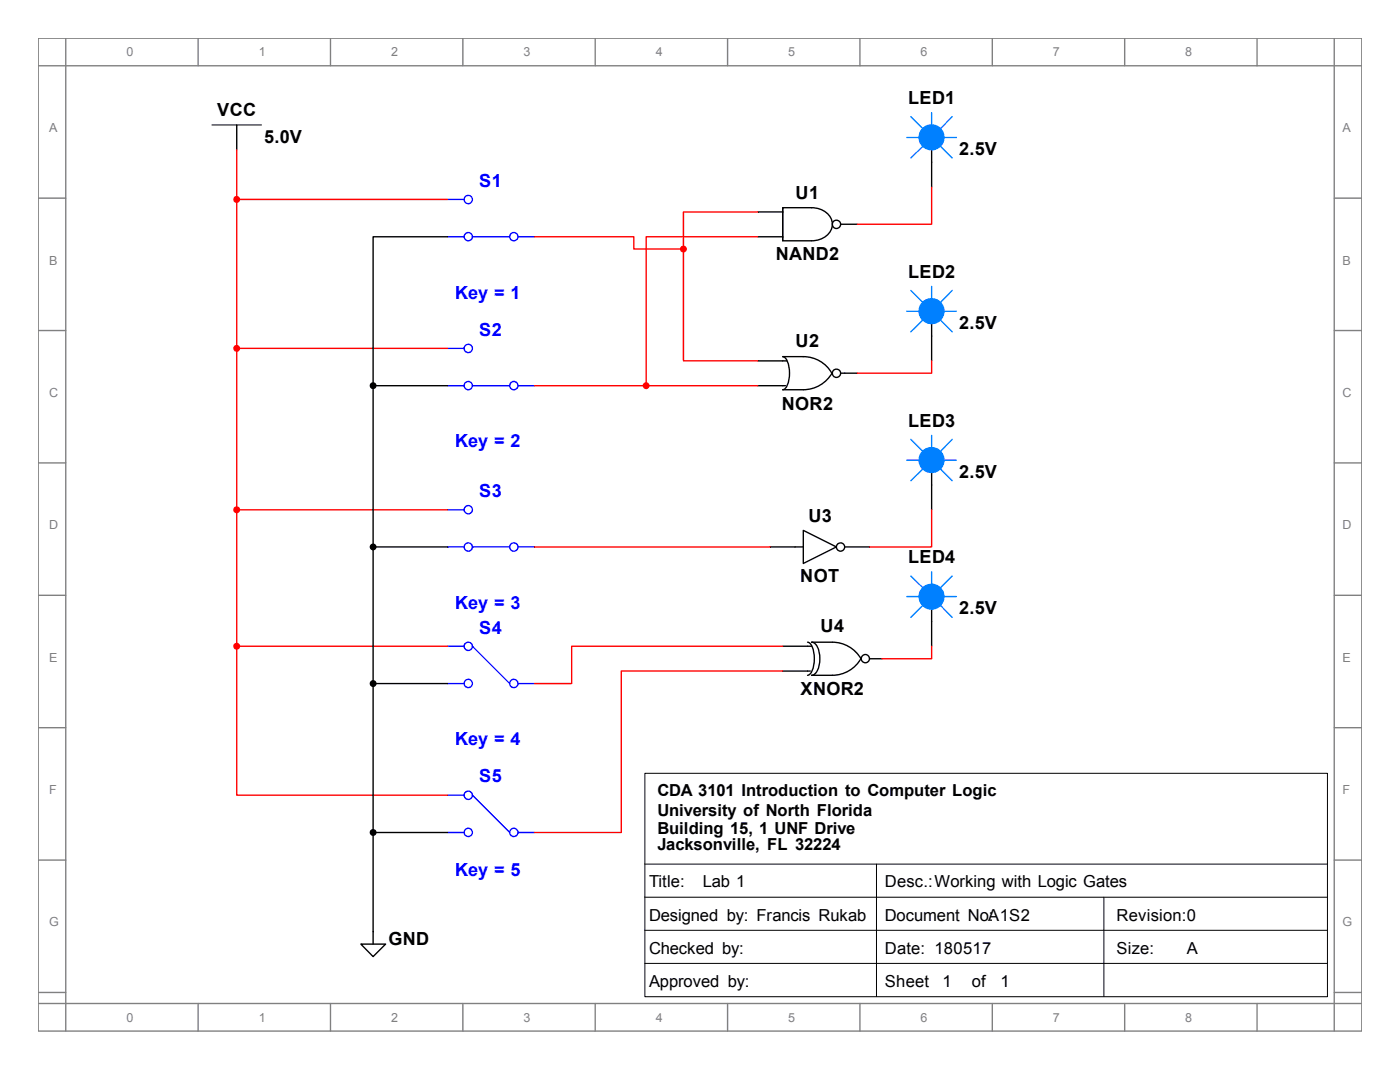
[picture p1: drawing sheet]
<svg xmlns="http://www.w3.org/2000/svg" width="279mm" height="216mm" viewBox="0 0 279 216" stroke-linecap="round" stroke-linejoin="round" font-family="sans-serif">
<g fill="none" stroke="#808080" stroke-width=".28">
<path d="M7.6 7.6h264.2v198.1h-264.2zM7.6 13.1h264.2M13.1 7.6v198.1M39.5 7.6v5.5M66 7.6v5.5M92.4 7.6v5.5M118.8 7.6v5.5M145.2 7.6v5.5M171.6 7.6v5.5M198 7.6v5.5M224.5 7.6v5.5M250.9 7.6v5.5"/>
<path d="M266.3 7.6v198.1M7.6 39.5h5.5M266.3 39.5h5.5M7.6 66h5.5M266.3 66h5.5M7.6 92.4h5.5M266.3 92.4h5.5M7.6 118.8h5.5M266.3 118.8h5.5M7.6 145.2h5.5M266.3 145.2h5.5M7.6 171.6h5.5"/>
<path d="M266.3 171.6h5.5M7.6 198h5.5M266.3 198h5.5M7.6 200.2h264.2M39.5 200.2v5.5M66 200.2v5.5M92.4 200.2v5.5M118.8 200.2v5.5M145.2 200.2v5.5M171.6 200.2v5.5M198 200.2v5.5M224.5 200.2v5.5"/>
<path d="M250.9 200.2v5.5"/>
</g>
<path d="M128.7 154.3h136.2v44.6h-136.2zM128.7 172.4h136.2M128.7 179h136.2M174.9 172.4v26.4M220.3 179v19.8M128.7 185.6h136.2M128.7 192.2h136.2" fill="none" stroke="#000" stroke-width=".2"/>
<g fill="none" stroke="#000" stroke-width=".28">
<path d="M151.3 42.3h4.9M151.3 47.2h4.9M156.2 41.4h5.8a3.8 3.8 0 0 1 4.1 3.3 3.8 3.8 0 0 1-4.1 3.3h-5.8zM156.2 41.4v6.6M167.8 44.7h3.3M151.3 72h5.7M151.3 77h5.5M166.1 74.3a6.6 6.6 0 0 1-5.8 3.5h-4.1a2.55 2.55 0 0 0 1.3-2.6v-1.5a2.55 2.55 0 0 0-1.3-2.5h4.1a6.5 6.5 0 0 1 5.7 3.3M167.8 74.5h3.3M153.7 109.1h6.6M160.3 105.8l6.6 3.3-6.6 3.3zM168.6 109.1h4.9"/>
<path d="M156.2 128.9h5.8M156.2 133.9h5.5M161.2 128.1a2.51 2.51 0 0 1 1.3 2.6v1.5a2.55 2.55 0 0 1-1.3 2.5M171.9 131.3a6.6 6.6 0 0 1-5.8 3.4h-4.1a2.46 2.46 0 0 0 1.6-2.5 4.3 4.3 0 0 0-1.2-4l-.4-.1h4.1a6.6 6.6 0 0 1 5.7 3.3M173.5 131.4h2.5"/>
<circle cx="166.9" cy="44.8" r=".83"/>
<circle cx="166.9" cy="74.5" r=".83"/>
<circle cx="167.7" cy="109.2" r=".82"/>
<circle cx="172.7" cy="131.4" r=".82"/>
</g>
<path d="M94.3 47.2h7.4" fill="none" stroke="#00f" stroke-width=".28"/>
<g fill="none" stroke="#00f" stroke-width=".28">
<path d="M89.3 47.2h3.3"/>
<circle cx="93.5" cy="47.2" r=".82"/>
</g>
<g fill="none" stroke="#00f" stroke-width=".28">
<path d="M89.3 39.8h3.3"/>
<circle cx="93.5" cy="39.8" r=".82"/>
</g>
<g fill="none" stroke="#00f" stroke-width=".28">
<path d="M103.4 47.2h3.3M94.3 77h7.4"/>
<circle cx="102.5" cy="47.2" r=".83"/>
</g>
<g fill="none" stroke="#00f" stroke-width=".28">
<path d="M89.3 77h3.3"/>
<circle cx="93.5" cy="76.9" r=".82"/>
</g>
<g fill="none" stroke="#00f" stroke-width=".28">
<path d="M89.3 69.5h3.3"/>
<circle cx="93.5" cy="69.5" r=".82"/>
</g>
<g fill="none" stroke="#00f" stroke-width=".28">
<path d="M103.4 77h3.3M94.3 109.1h7.4"/>
<circle cx="102.5" cy="76.9" r=".83"/>
</g>
<g fill="none" stroke="#00f" stroke-width=".28">
<path d="M89.3 109.1h3.3"/>
<circle cx="93.5" cy="109.2" r=".82"/>
</g>
<g fill="none" stroke="#00f" stroke-width=".28">
<path d="M89.3 101.7h3.3"/>
<circle cx="93.5" cy="101.7" r=".82"/>
</g>
<g fill="none" stroke="#00f" stroke-width=".28">
<path d="M103.4 109.1h3.3M94.3 128.9l7.4 7.5"/>
<circle cx="102.5" cy="109.2" r=".83"/>
</g>
<g fill="none" stroke="#00f" stroke-width=".28">
<path d="M89.3 136.4h3.3"/>
<circle cx="93.5" cy="136.4" r=".82"/>
</g>
<g fill="none" stroke="#00f" stroke-width=".28">
<path d="M89.3 128.9h3.3"/>
<circle cx="93.5" cy="129" r=".82"/>
</g>
<g fill="none" stroke="#00f" stroke-width=".28">
<path d="M103.4 136.4h3.3M94.3 158.7l7.4 7.4"/>
<circle cx="102.5" cy="136.4" r=".83"/>
</g>
<g fill="none" stroke="#00f" stroke-width=".28">
<path d="M89.3 166.1h3.3"/>
<circle cx="93.5" cy="166.1" r=".82"/>
</g>
<g fill="none" stroke="#00f" stroke-width=".28">
<path d="M89.3 158.7h3.3"/>
<circle cx="93.5" cy="158.7" r=".82"/>
</g>
<g fill="none" stroke="#00f" stroke-width=".28">
<path d="M103.4 166.1h3.3"/>
<circle cx="102.5" cy="166.1" r=".83"/>
</g>
<path d="M42.3 24.9h9.9" fill="none" stroke="#000" stroke-width=".2"/>
<path d="M47.2 24.9v5M185.9 29.9v2.5M72 188.4h5l-2.5 2.5zM74.5 185.9v2.5" fill="none" stroke="#000" stroke-width=".28"/>
<path d="M181 27.4h2.4M181.8 23.3l2.5 2.5M184.3 29.1l-2.5 2.4M185.9 22.5v2.4M187.6 29.1l2.4 2.4M188.4 27.4h2.5M190 23.3l-2.4 2.5" fill="none" stroke="#0080ff" stroke-width=".28"/>
<circle cx="185.9" cy="27.4" r="2.48" fill="#0080ff"/>
<g fill="none" stroke="#0080ff" stroke-width=".28">
<path d="M181.8 58l2.5 2.5M185.9 57.1v2.5M190 58l-2.4 2.5M181 62.1h2.4M184.3 63.8l-2.5 2.4M187.6 63.8l2.4 2.4M188.4 62.1h2.5"/>
<circle cx="185.9" cy="27.4" r="2.48"/>
</g>
<path d="M185.9 32.4v4.9M185.9 64.6v2.5" fill="none" stroke="#000" stroke-width=".28"/>
<circle cx="185.9" cy="62.1" r="2.48" fill="#0080ff"/>
<g fill="none" stroke="#0080ff" stroke-width=".28">
<path d="M181 91.8h2.4M181.8 87.7l2.5 2.5M184.3 93.5l-2.5 2.4M185.9 86.9v2.4M187.6 93.5l2.4 2.4M188.4 91.8h2.5M190 87.7l-2.4 2.5"/>
<circle cx="185.9" cy="62.1" r="2.48"/>
</g>
<path d="M185.9 67.1v4.9M185.9 94.3v2.5" fill="none" stroke="#000" stroke-width=".28"/>
<circle cx="185.9" cy="91.8" r="2.48" fill="#0080ff"/>
<g fill="none" stroke="#0080ff" stroke-width=".28">
<path d="M181 119h2.4M181.8 114.9l2.5 2.5M185.9 114.1v2.5M188.4 119h2.5M190 114.9l-2.4 2.5M184.3 120.7l-2.5 2.5M187.6 120.7l2.4 2.5"/>
<circle cx="185.9" cy="91.8" r="2.48"/>
</g>
<path d="M185.9 96.8v4.9M185.9 121.5v2.5" fill="none" stroke="#000" stroke-width=".28"/>
<circle cx="185.9" cy="119.1" r="2.47" fill="#0080ff"/>
<circle cx="185.9" cy="119.1" r="2.47" fill="none" stroke="#0080ff" stroke-width=".28"/>
<path d="M185.9 124v4.9" fill="none" stroke="#000" stroke-width=".28"/>
<circle cx="47.2" cy="39.8" r=".55" fill="#f00"/>
<g fill="none" stroke="#f00" stroke-width=".28">
<path d="M47.2 29.9v9.9h42.1"/>
<circle cx="47.2" cy="39.8" r=".55"/>
</g>
<circle cx="47.2" cy="69.5" r=".55" fill="#f00"/>
<g fill="none" stroke="#f00" stroke-width=".28">
<path d="M47.2 39.8v29.7h42.1"/>
<circle cx="47.2" cy="69.5" r=".55"/>
</g>
<circle cx="47.2" cy="101.7" r=".56" fill="#f00"/>
<g fill="none" stroke="#f00" stroke-width=".28">
<path d="M47.2 69.5v32.2h42.1"/>
<circle cx="47.2" cy="101.7" r=".56"/>
</g>
<circle cx="47.2" cy="128.9" r=".55" fill="#f00"/>
<g fill="none" stroke="#f00" stroke-width=".28">
<path d="M47.2 101.7v27.2M106.7 109.1h47M185.9 101.7v7.4h-12.4M47.2 128.9v29.8h42.1M47.2 128.9h42.1"/>
<circle cx="47.2" cy="128.9" r=".55"/>
</g>
<g fill="#000">
<circle cx="74.5" cy="77" r=".55"/>
<circle cx="74.5" cy="109.1" r=".55"/>
<circle cx="74.5" cy="136.4" r=".55"/>
<circle cx="74.5" cy="166.1" r=".55"/>
</g>
<g fill="none" stroke="#000" stroke-width=".28">
<path d="M89.3 47.2h-14.8v29.8M74.5 77v108.9M74.5 77h14.8M74.5 109.1h14.8M74.5 136.4h14.8M74.5 166.1h14.8"/>
<circle cx="74.5" cy="77" r=".55"/>
<circle cx="74.5" cy="109.1" r=".55"/>
<circle cx="74.5" cy="136.4" r=".55"/>
<circle cx="74.5" cy="166.1" r=".55"/>
</g>
<circle cx="128.9" cy="77" r=".55" fill="#f00"/>
<g fill="none" stroke="#f00" stroke-width=".28">
<path d="M151.3 47.2h-22.4v29.8M106.7 77h44.6"/>
<circle cx="128.9" cy="77" r=".55"/>
</g>
<circle cx="136.4" cy="49.7" r=".55" fill="#f00"/>
<g fill="none" stroke="#f00" stroke-width=".28">
<path d="M185.9 37.3v7.4h-14.8M106.7 47.2h19.8v2.5h9.9M136.4 49.7v22.3h14.9M151.3 42.3h-14.9v7.4M185.9 72v2.5h-14.8M156.2 128.9h-42.1v7.5h-7.4M156.2 133.9h-32.2v32.2h-17.3M185.9 128.9v2.5h-9.9"/>
<circle cx="136.4" cy="49.7" r=".55"/>
</g>
<g font-size="3.6">
<text x="43.4" y="23.2">VCC</text>
<text x="181.2" y="20.7">LED1</text>
<text x="52.7" y="28.4">5.0V</text>
<text x="191.4" y="30.9">2.5V</text>
<text x="158.8" y="39.7">U1</text>
<text x="154.8" y="51.8">NAND2</text>
<text x="181.2" y="55.4">LED2</text>
<text x="191.4" y="65.6">2.5V</text>
<text x="158.8" y="69.2">U2</text>
<text x="156" y="81.8">NOR2</text>
<text x="181.2" y="85.1">LED3</text>
<text x="191.4" y="95.3">2.5V</text>
<text x="161.3" y="104.1">U3</text>
<text x="181.2" y="112.4">LED4</text>
<text x="159.7" y="116.2">NOT</text>
<text x="191.4" y="122.6">2.5V</text>
<text x="163.7" y="126.1">U4</text>
<text x="159.8" y="138.8">XNOR2</text>
<text x="77.5" y="188.6">GND</text>
</g>
<g font-size="3.6" fill="#00f">
<text x="95.6" y="37.3">S1</text>
<text x="90.8" y="59.6">Key = 1</text>
<text x="95.6" y="67">S2</text>
<text x="90.8" y="89.3">Key = 2</text>
<text x="95.6" y="99.1">S3</text>
<text x="90.8" y="121.5">Key = 3</text>
<text x="95.6" y="126.4">S4</text>
<text x="90.8" y="148.7">Key = 4</text>
<text x="95.6" y="156.1">S5</text>
<text x="90.8" y="174.8">Key = 5</text>
</g>
<g font-size="3.3">
<text x="131.2" y="158.9">CDA 3101 Introduction to Computer Logic</text>
<text x="131.2" y="162.8">University of North Florida</text>
<text x="131.2" y="166.4">Building 15, 1 UNF Drive</text>
<text x="131.2" y="169.7">Jacksonville, FL 32224</text>
<text x="129.5" y="177.1">Title:</text>
<text x="140.3" y="177.1">Lab 1</text>
<text x="176.6" y="177.1">Desc.:Working with Logic Gates</text>
<text x="129.5" y="183.7">Designed by: Francis Rukab</text>
<text x="176.6" y="183.7">Document No:A1S2</text>
<text x="222.8" y="183.7">Revision:0</text>
<text x="129.5" y="190.3">Checked by:</text>
<text x="176.6" y="190.3">Date: 180517</text>
<text x="222.8" y="190.3">Size:</text>
<text x="236.9" y="190.3">A</text>
<text x="129.5" y="196.9">Approved by:</text>
<text x="176.6" y="196.9">Sheet</text>
<text x="188.1" y="196.9">1</text>
<text x="193.9" y="196.9">of</text>
<text x="199.7" y="196.9">1</text>
</g>
<g font-size="2.5" fill="#808080">
<text x="25.2" y="11.2">0</text>
<text x="51.6" y="11.2">1</text>
<text x="78.1" y="11.2">2</text>
<text x="104.5" y="11.2">3</text>
<text x="130.9" y="11.2">4</text>
<text x="157.3" y="11.2">5</text>
<text x="183.7" y="11.2">6</text>
<text x="210.1" y="11.2">7</text>
<text x="236.6" y="11.2">8</text>
<text x="9.8" y="26.4">A</text>
<text x="267.9" y="26.4">A</text>
<text x="9.8" y="52.8">B</text>
<text x="267.9" y="52.8">B</text>
<text x="9.8" y="79.2">C</text>
<text x="267.9" y="79.2">C</text>
<text x="9.8" y="105.6">D</text>
<text x="267.9" y="105.6">D</text>
<text x="9.8" y="132">E</text>
<text x="267.9" y="132">E</text>
<text x="9.8" y="158.5">F</text>
<text x="267.9" y="158.5">F</text>
<text x="9.8" y="184.9">G</text>
<text x="267.9" y="184.9">G</text>
<text x="25.2" y="203.8">0</text>
<text x="51.6" y="203.8">1</text>
<text x="78.1" y="203.8">2</text>
<text x="104.5" y="203.8">3</text>
<text x="130.9" y="203.8">4</text>
<text x="157.3" y="203.8">5</text>
<text x="183.7" y="203.8">6</text>
<text x="210.1" y="203.8">7</text>
<text x="236.6" y="203.8">8</text>
</g>
</svg>
